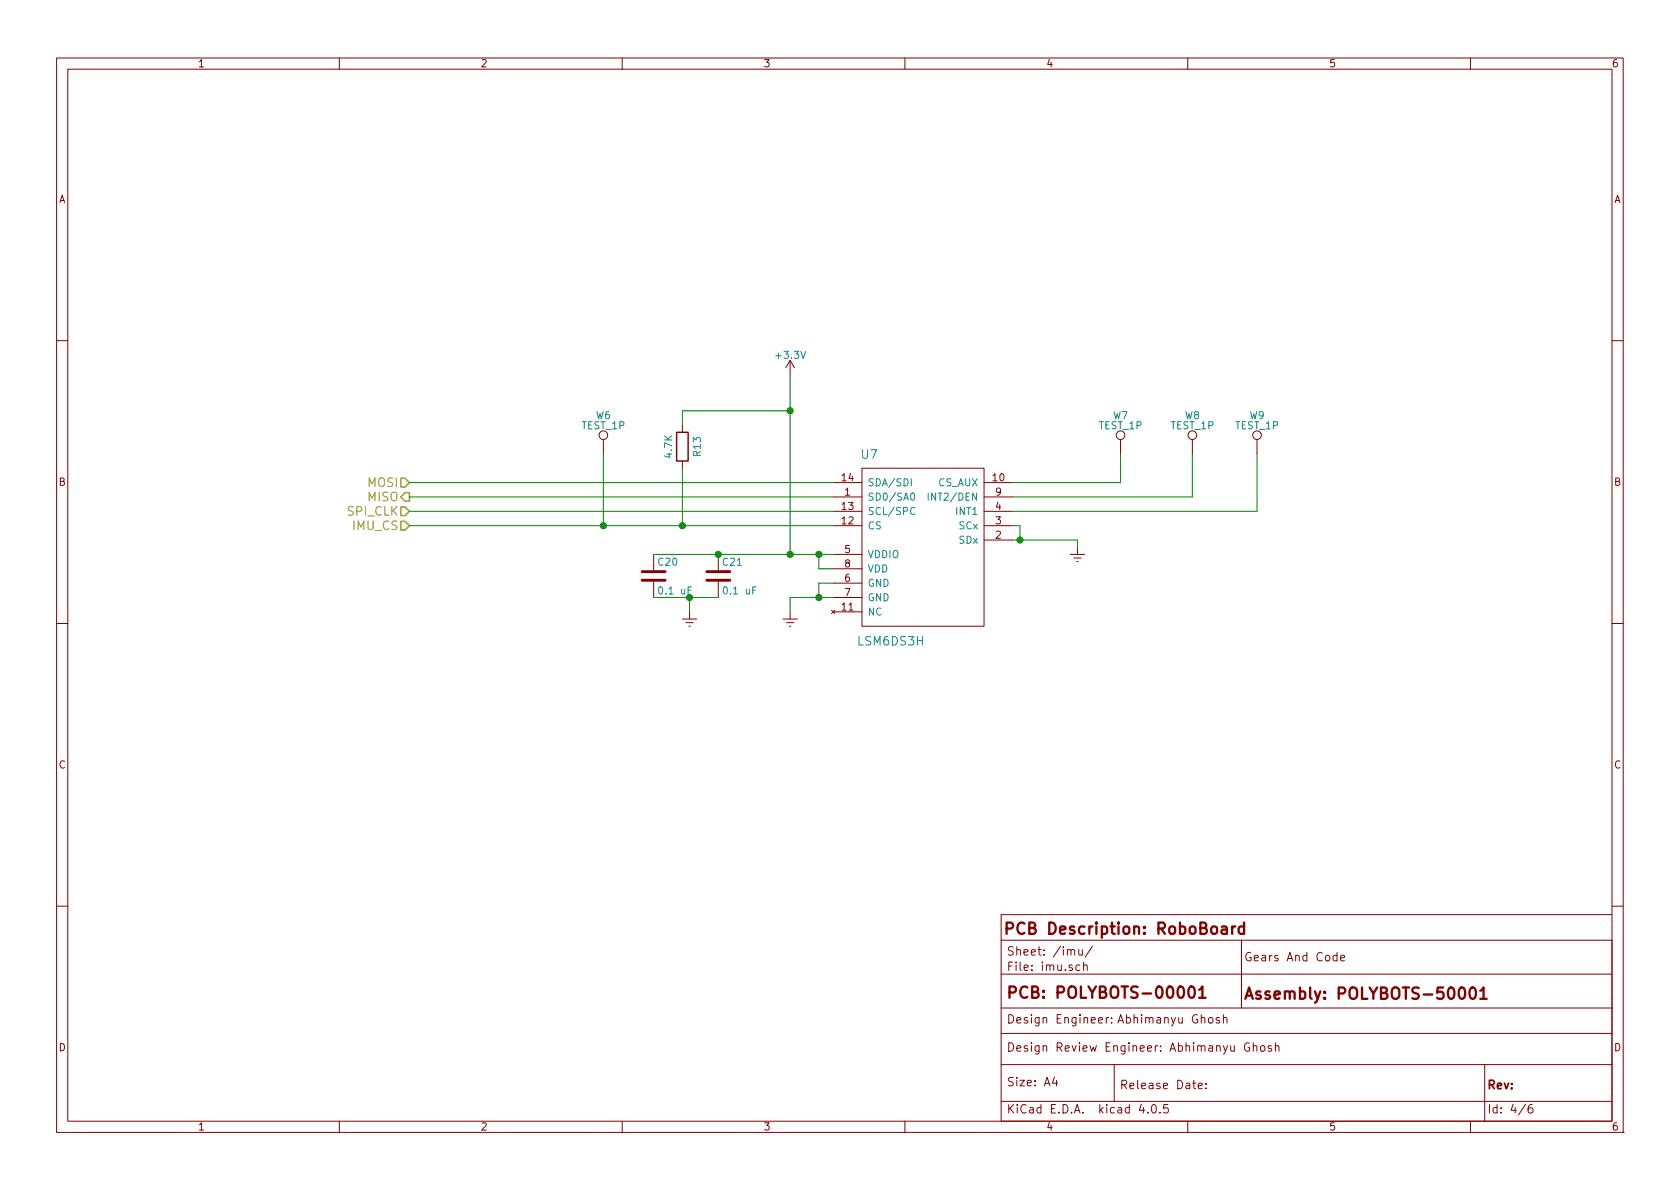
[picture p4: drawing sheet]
EESchema Schematic File Version 2
LIBS:arduino++-rescue
LIBS:power
LIBS:device
LIBS:transistors
LIBS:conn
LIBS:linear
LIBS:regul
LIBS:74xx
LIBS:cmos4000
LIBS:adc-dac
LIBS:memory
LIBS:xilinx
LIBS:microcontrollers
LIBS:dsp
LIBS:microchip
LIBS:analog_switches
LIBS:motorola
LIBS:texas
LIBS:intel
LIBS:audio
LIBS:interface
LIBS:digital-audio
LIBS:philips
LIBS:display
LIBS:cypress
LIBS:siliconi
LIBS:opto
LIBS:atmel
LIBS:contrib
LIBS:valves
LIBS:ftdi
LIBS:sensors
LIBS:PowerManagement
LIBS:MEMS
LIBS:mux_demux
LIBS:mechanical
LIBS:arduino++-cache
EELAYER 25 0
EELAYER END
$Descr A4 11693 8268
encoding utf-8
Sheet 4 6
Title "RoboBoard"
Date ""
Rev ""
Comp ""
Comment1 "POLYBOTS-00001"
Comment2 "POLYBOTS-50001"
Comment3 "Abhimanyu Ghosh"
Comment4 "Abhimanyu Ghosh"
$EndDescr
$Comp
L LSM6DS3H U7
U 1 1
P 6450 3750
F 0 "U7" H 6050 4350 60  0000 C CNN
F 1 "LSM6DS3H" H 6200 3050 60  0000 C CNN
F 2 "sensors:LCC-14" H 6350 4000 60  0001 C CNN
F 3 "" H 6350 4000 60  0001 C CNN
F 4 "LSM6DS3HTR" H 6700 4350 60  0001 C CNN "manf#"
	1    6450 3750
	1    0    0    -1  
$EndComp
$Comp
L Earth #PWR50
U 1 1
P 5500 4250
F 0 "#PWR50" H 5500 4000 50  0001 C CNN
F 1 "Earth" H 5500 4100 50  0001 C CNN
F 2 "" H 5500 4250 50  0000 C CNN
F 3 "" H 5500 4250 50  0000 C CNN
	1    5500 4250
	1    0    0    -1  
$EndComp
$Comp
L +3.3V #PWR49
U 1 1
P 5500 2600
F 0 "#PWR49" H 5500 2450 50  0001 C CNN
F 1 "+3.3V" H 5500 2740 50  0000 C CNN
F 2 "" H 5500 2600 50  0000 C CNN
F 3 "" H 5500 2600 50  0000 C CNN
	1    5500 2600
	1    0    0    -1  
$EndComp
$Comp
L C C21
U 1 1
P 5000 4000
F 0 "C21" H 5025 4100 50  0000 L CNN
F 1 "0.1 uF" H 5025 3900 50  0000 L CNN
F 2 "Capacitors_SMD:C_0402" H 5038 3850 50  0001 C CNN
F 3 "" H 5000 4000 50  0000 C CNN
F 4 "GRM155R61E104KA87D" H 5000 4000 60  0001 C CNN "manf#"
	1    5000 4000
	1    0    0    -1  
$EndComp
$Comp
L C C20
U 1 1
P 4550 4000
F 0 "C20" H 4575 4100 50  0000 L CNN
F 1 "0.1 uF" H 4575 3900 50  0000 L CNN
F 2 "Capacitors_SMD:C_0402" H 4588 3850 50  0001 C CNN
F 3 "" H 4550 4000 50  0000 C CNN
F 4 "GRM155R61E104KA87D" H 4550 4000 60  0001 C CNN "manf#"
	1    4550 4000
	1    0    0    -1  
$EndComp
$Comp
L Earth #PWR48
U 1 1
P 4800 4250
F 0 "#PWR48" H 4800 4000 50  0001 C CNN
F 1 "Earth" H 4800 4100 50  0001 C CNN
F 2 "" H 4800 4250 50  0000 C CNN
F 3 "" H 4800 4250 50  0000 C CNN
	1    4800 4250
	1    0    0    -1  
$EndComp
$Comp
L R R13
U 1 1
P 4750 3100
F 0 "R13" V 4850 3100 50  0000 C CNN
F 1 "4.7K" V 4650 3100 50  0000 C CNN
F 2 "Resistors_SMD:R_0402" H 4680 3100 50  0001 C CNN
F 3 "" H 4750 3100 50  0000 C CNN
F 4 "RC0402JR-074K7L" V 4750 3100 60  0001 C CNN "manf#"
	1    4750 3100
	1    0    0    -1  
$EndComp
Text HLabel 2850 3650 0    60   Input ~ 0
IMU_CS
Text HLabel 2850 3550 0    60   Input ~ 0
SPI_CLK
Text HLabel 2850 3450 0    60   Output ~ 0
MISO
Text HLabel 2850 3350 0    60   Input ~ 0
MOSI
$Comp
L Earth #PWR51
U 1 1
P 7500 3800
F 0 "#PWR51" H 7500 3550 50  0001 C CNN
F 1 "Earth" H 7500 3650 50  0001 C CNN
F 2 "" H 7500 3800 50  0000 C CNN
F 3 "" H 7500 3800 50  0000 C CNN
	1    7500 3800
	1    0    0    -1  
$EndComp
Wire Wire Line
	5500 3850 5500 2600
Wire Wire Line
	4550 3850 5800 3850
Wire Wire Line
	5700 3850 5700 3950
Wire Wire Line
	5700 3950 5800 3950
Connection ~ 5700 3850
Wire Wire Line
	5500 4250 5500 4150
Wire Wire Line
	5500 4150 5800 4150
Wire Wire Line
	5700 4150 5700 4050
Wire Wire Line
	5700 4050 5800 4050
Connection ~ 5700 4150
Connection ~ 5500 3850
Connection ~ 5000 3850
Wire Wire Line
	4550 4150 5000 4150
Wire Wire Line
	4800 4250 4800 4150
Connection ~ 4800 4150
Wire Wire Line
	4750 2950 4750 2850
Connection ~ 5500 2850
Wire Wire Line
	4750 3250 4750 3650
Wire Wire Line
	2850 3650 5800 3650
Connection ~ 4750 3650
Wire Wire Line
	2850 3550 5800 3550
Wire Wire Line
	5800 3450 2850 3450
Wire Wire Line
	2850 3350 5800 3350
Wire Wire Line
	4750 2850 5500 2850
Wire Wire Line
	7050 3650 7100 3650
Wire Wire Line
	7100 3650 7100 3750
Wire Wire Line
	7050 3750 7500 3750
Wire Wire Line
	7500 3750 7500 3800
Connection ~ 7100 3750
Wire Wire Line
	4200 3650 4200 3150
Connection ~ 4200 3650
$Comp
L TEST_1P W6
U 1 1
P 4200 3150
F 0 "W6" H 4200 3420 50  0000 C CNN
F 1 "TEST_1P" H 4200 3350 50  0000 C CNN
F 2 "Measurement_Points:Measurement_Point_Round-SMD-Pad_Small" H 4400 3150 50  0001 C CNN
F 3 "" H 4400 3150 50  0000 C CNN
	1    4200 3150
	1    0    0    -1  
$EndComp
Wire Wire Line
	7050 3550 8750 3550
Wire Wire Line
	7050 3450 8300 3450
Wire Wire Line
	7050 3350 7800 3350
$Comp
L TEST_1P W9
U 1 1
P 8750 3150
F 0 "W9" H 8750 3420 50  0000 C CNN
F 1 "TEST_1P" H 8750 3350 50  0000 C CNN
F 2 "Measurement_Points:Measurement_Point_Round-SMD-Pad_Small" H 8950 3150 50  0001 C CNN
F 3 "" H 8950 3150 50  0000 C CNN
	1    8750 3150
	1    0    0    -1  
$EndComp
$Comp
L TEST_1P W8
U 1 1
P 8300 3150
F 0 "W8" H 8300 3420 50  0000 C CNN
F 1 "TEST_1P" H 8300 3350 50  0000 C CNN
F 2 "Measurement_Points:Measurement_Point_Round-SMD-Pad_Small" H 8500 3150 50  0001 C CNN
F 3 "" H 8500 3150 50  0000 C CNN
	1    8300 3150
	1    0    0    -1  
$EndComp
$Comp
L TEST_1P W7
U 1 1
P 7800 3150
F 0 "W7" H 7800 3420 50  0000 C CNN
F 1 "TEST_1P" H 7800 3350 50  0000 C CNN
F 2 "Measurement_Points:Measurement_Point_Round-SMD-Pad_Small" H 8000 3150 50  0001 C CNN
F 3 "" H 8000 3150 50  0000 C CNN
	1    7800 3150
	1    0    0    -1  
$EndComp
Wire Wire Line
	8750 3550 8750 3150
Wire Wire Line
	8300 3450 8300 3150
Wire Wire Line
	7800 3350 7800 3150
$EndSCHEMATC
